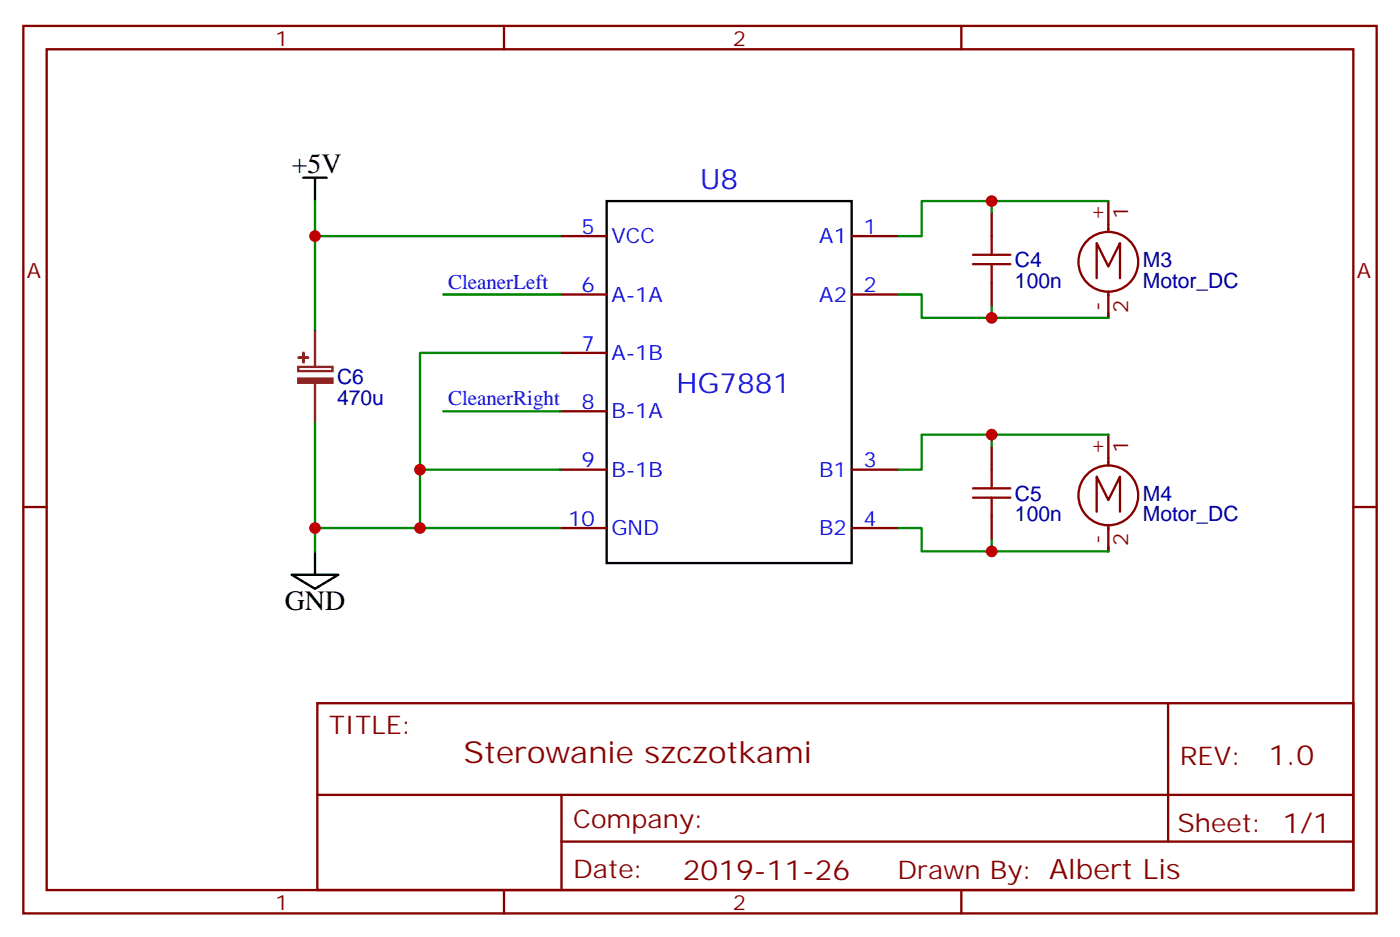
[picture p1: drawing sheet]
<svg xmlns="http://www.w3.org/2000/svg" width="212mm" height="142mm" viewBox="0 0 212 142" stroke-linecap="round" stroke-linejoin="round" font-family="sans-serif">
<path d="M45.9 26.8h3.5M47.6 26.8v3.6M91.7 30.4h37.1v54.7h-37.1zM44.1 86.8h7.1l-3.6 2.1zM47.6 83.3v3.5" fill="none" stroke="#000" stroke-width=".35"/>
<g fill="none" stroke="#870000" stroke-width=".35">
<path d="M3.5 3.9h204.6v134.1h-204.6zM7.1 7.4h197.5v127h-197.5zM76.2 3.9v3.5M145.3 3.9v3.5M84.7 35.7h7M128.8 35.7h7M149.9 32.1v3.6M84.7 44.5h7M84.7 53.3h7M128.8 44.5h7M149.9 42.7v3.5M3.5 76.6h3.6"/>
<path d="M84.7 79.8h7M84.7 70.9h7M84.7 62.1h7M128.8 79.8h7M128.8 70.9h7M149.9 67.4v3.5M149.9 78v3.5M204.6 76.6h3.5M48 106.2h156.6v28.2h-156.6zM176.6 106.2v20.9M48 120.1h156.5M76.2 134.4v3.6"/>
<path d="M84.9 127.1h119.6M84.9 120.1v14.1M145.3 134.4v3.6"/>
</g>
<path d="M167.6 30.4v4.6M172.1 39.5a4.5 4.5 0 0 0-6.5-4 4.5 4.5 0 0 0-.8 7.6 4.5 4.5 0 0 0 7.2-2.6l.1-.8M165.8 42v-5.3l1.8 3.6 1.7-3.6v5.3M167.6 44.1v3.9M165.8 77.3v-5.3l1.8 3.5 1.7-3.5v5.3M167.6 65.7v4.6M167.6 79.3v4M172.1 74.8a4.5 4.5 0 0 0-6.5-4 4.5 4.5 0 0 0-.8 7.6 4.5 4.5 0 0 0 7.2-2.6l.1-.8" fill="none" stroke="#850000" stroke-width=".35"/>
<path d="M147.1 39.9h5.7M147.1 38.5h5.7M149.9 35.7v2.8M149.9 39.9v2.8M147.1 75.2h5.7M147.1 73.8h5.7M149.9 70.9v2.9M149.9 75.2v2.8" fill="none" stroke="#a10000" stroke-width=".35"/>
<g fill="#8c2424" stroke="#8c2424" stroke-width=".35">
<path d="M45.1 57.2h5.2v.6h-5.2z"/>
<path d="M45.2 54h1.4z"/>
<path d="M45.9 53.3v1.4z"/>
</g>
<path d="M45.1 55.4h5.2v.7h-5.2zM47.6 49.8v5.6M47.6 57.9v6" fill="none" stroke="#8c2424" stroke-width=".35"/>
<g fill="none" stroke="#008700" stroke-width=".35">
<path d="M47.6 30.4v5.3h37.1M47.6 35.7v14.1M149.9 30.4v1.7M167.6 30.4h-28.3v5.3h-3.5M67 44.5h17.7M84.7 53.3h-21.2v26.5M135.8 44.5h3.5v3.5h28.3M149.9 46.2v1.8M47.6 63.9v15.9M63.5 70.9h21.2M67 62.1h17.7M84.7 79.8h-37.1v3.5"/>
<path d="M135.8 79.8h3.5v3.5h28.3M149.9 65.7h-10.6v5.2h-3.5M167.6 65.7h-17.7v1.7M149.9 81.5v1.8"/>
</g>
<g fill="#c00">
<circle cx="47.6" cy="79.8" r=".88"/>
<circle cx="149.9" cy="30.4" r=".88"/>
<circle cx="149.9" cy="65.7" r=".88"/>
<circle cx="149.9" cy="83.3" r=".88"/>
<circle cx="149.9" cy="48" r=".88"/>
<circle cx="47.6" cy="35.7" r=".88"/>
<circle cx="63.5" cy="79.8" r=".88"/>
<circle cx="63.5" cy="70.9" r=".88"/>
</g>
<text font-size="4.6" fill="#800" x="70.1" y="115.2">Sterowanie szczotkami</text>
<g font-size="4.2">
<text x="44.1" y="26.1">+5V</text>
<text x="43" y="92.1">GND</text>
</g>
<g font-size="4.2" fill="#00f">
<text x="105.8" y="28.6">U8</text>
<text x="102.3" y="59.3">HG7881</text>
</g>
<g font-size="4.2" fill="#800">
<text x="191.8" y="115.5">1.0</text>
<text x="103.2" y="132.8">2019-11-26</text>
</g>
<g font-size="3.9" fill="#800">
<text x="49.7" y="110.8">TITLE:</text>
<text x="178.4" y="115.5">REV:</text>
<text x="86.6" y="125">Company:</text>
<text x="178" y="125.6">Sheet: 1/1</text>
<text x="86.6" y="132.7">Date:</text>
<text x="135.7" y="132.8">Drawn By: Albert Lis</text>
</g>
<g font-size="3.2" fill="#800">
<text x="41.6" y="6.9">1</text>
<text x="110.8" y="6.9">2</text>
<text x="4.1" y="42">A</text>
<text x="205.1" y="42">A</text>
<text x="41.6" y="137.4">1</text>
<text x="110.8" y="137.4">2</text>
</g>
<g font-size="3.2" fill="#00f">
<text x="87.9" y="35.3">5</text>
<text x="130.5" y="35.3">1</text>
<text x="92.4" y="36.7">VCC</text>
<text x="123.9" y="36.7">A1</text>
<text x="67.7" y="43.6">CleanerLeft</text>
<text x="87.9" y="44.1">6</text>
<text x="92.4" y="45.5">A-1A</text>
<text x="123.9" y="45.5">A2</text>
<text x="130.5" y="44.1">2</text>
<text x="87.9" y="53">7</text>
<text x="92.4" y="54.4">A-1B</text>
<text x="67.7" y="61.2">CleanerRight</text>
<text x="87.9" y="61.8">8</text>
<text x="92.4" y="63.2">B-1A</text>
<text x="87.9" y="70.6">9</text>
<text x="130.5" y="70.6">3</text>
<text x="92.4" y="72">B-1B</text>
<text x="123.9" y="72">B1</text>
<text x="85.9" y="79.4">10</text>
<text x="92.4" y="80.8">GND</text>
<text x="123.9" y="80.8">B2</text>
<text x="130.5" y="79.4">4</text>
</g>
<g font-size="3.2" fill="#840000">
<text x="166.9" y="33.4" transform="rotate(-90 166.9 33.4)">+</text>
<text x="170.6" y="33.1" transform="rotate(-90 170.6 33.1)">1</text>
<text x="166.9" y="47" transform="rotate(-90 166.9 47)">-</text>
<text x="170.6" y="47.3" transform="rotate(-90 170.6 47.3)">2</text>
<text x="166.9" y="68.7" transform="rotate(-90 166.9 68.7)">+</text>
<text x="170.6" y="68.4" transform="rotate(-90 170.6 68.4)">1</text>
<text x="166.9" y="82.2" transform="rotate(-90 166.9 82.2)">-</text>
<text x="170.6" y="82.5" transform="rotate(-90 170.6 82.5)">2</text>
</g>
<g font-size="3.2" fill="#000080">
<text x="153.5" y="40.4">C4</text>
<text x="172.8" y="40.4">M3</text>
<text x="153.5" y="43.5">100n</text>
<text x="172.8" y="43.5">Motor_DC</text>
<text x="51" y="58">C6</text>
<text x="51" y="61.1">470u</text>
<text x="153.5" y="75.7">C5</text>
<text x="172.8" y="75.7">M4</text>
<text x="153.5" y="78.8">100n</text>
<text x="172.8" y="78.8">Motor_DC</text>
</g>
</svg>
